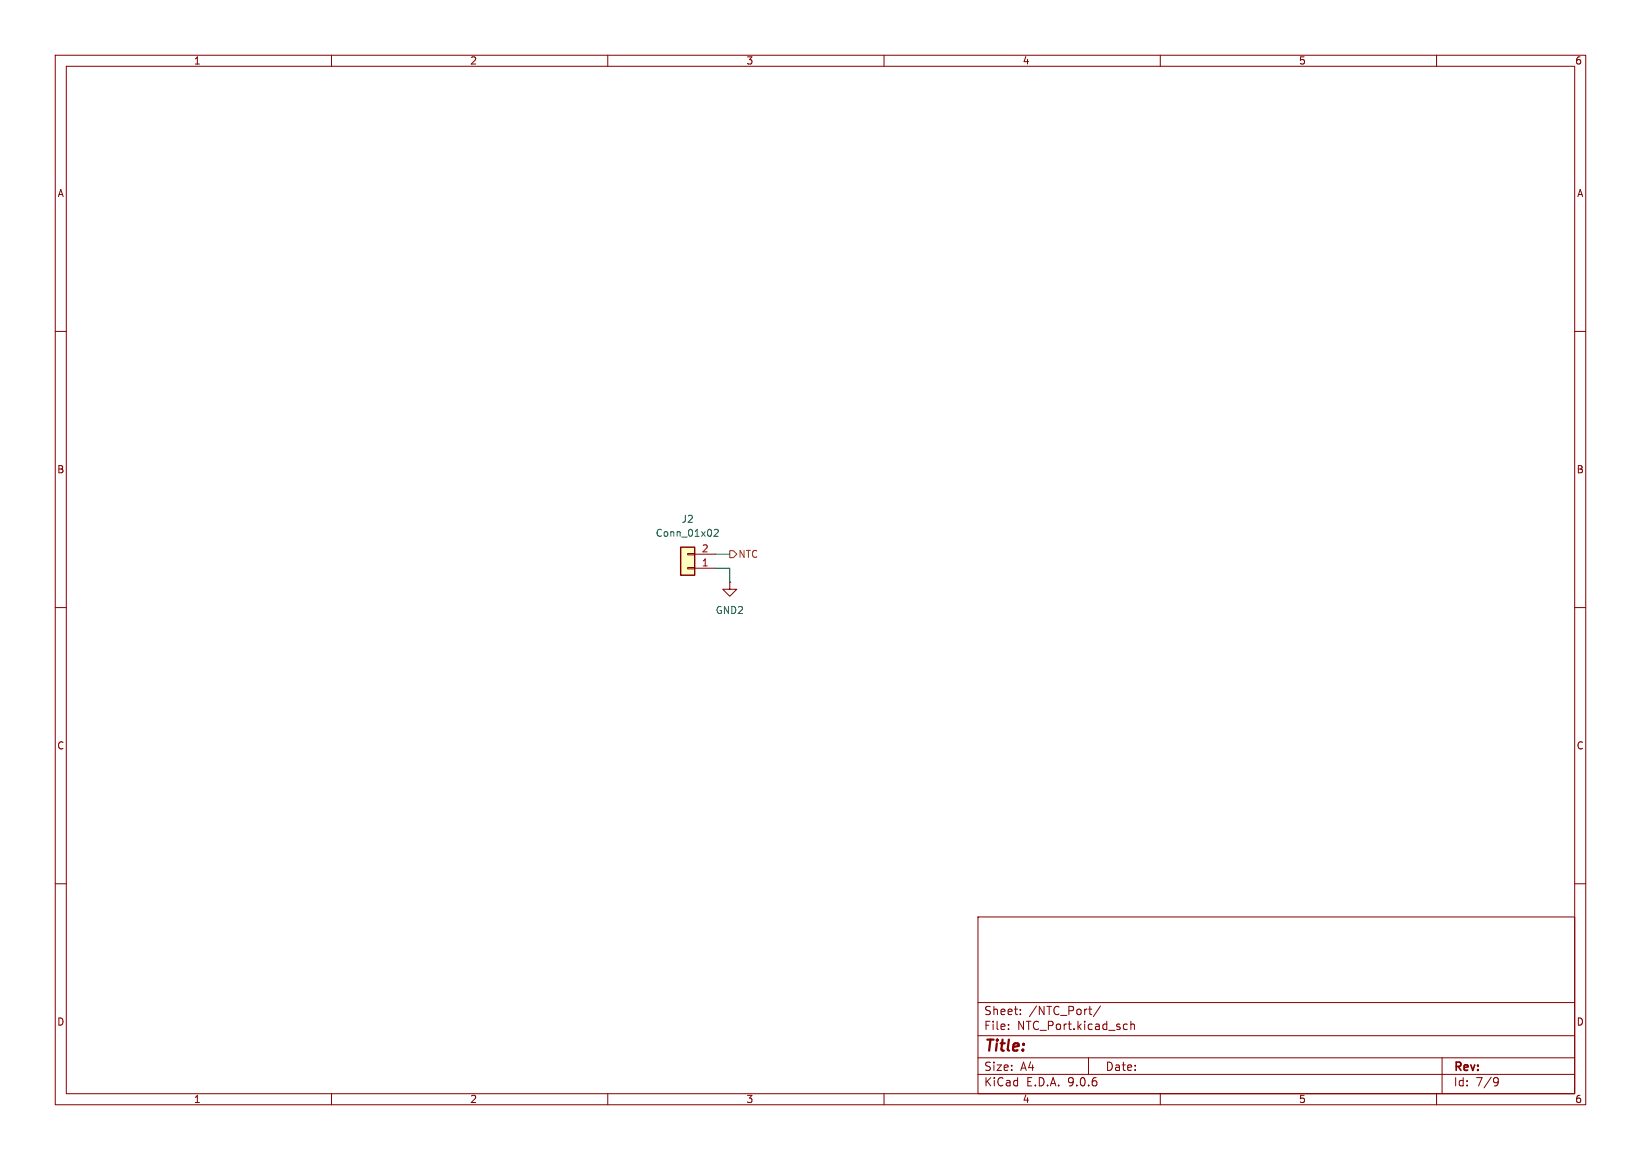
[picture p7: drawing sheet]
<svg xmlns="http://www.w3.org/2000/svg" width="297mm" height="210mm" viewBox="0 0 297 210" stroke-linecap="round" stroke-linejoin="round" font-family="sans-serif">
<g fill="none" stroke="#840000" stroke-width=".18">
<path d="M10 10h277v190h-277zM12 12h273v186h-273zM60 10v2M110 10v2M160 10v2M210 10v2M260 10v2M10 60h2M285 60h2M10 110h2M132.1 105.4v1.3h1.2l-1.2 1.3-1.3-1.3h1.3M132.1 105.4h.1"/>
<path d="M285 110h2M10 160h2M177 166h108v32h-108zM285 160h2M60 198v2M110 198v2M160 198v2M177 194.5h108M177 191.5h108M177 187.5h108M177 181.5h108M182.5 186.3v.1"/>
<path d="M182.5 185.5v.1M184.7 183.6v.1M184.7 182.8v.1M197 191.5v3M197 182.7h.6M197.3 183.6l.3 .1M199.2 182.1l-1.3 2M203.6 185.4l.4 .1M204 186.3l-.4 .1M204.7 185.5l.2-.1 .3 .1 .1 .9M204.7 184.9v1.5M210 198v2"/>
<path d="M260 198v2M261 191.5v6.5M270.6 195.1l.5 .1a.99 .99 0 0 1-.4 1.4h-.2M271.2 195.7l-.3 .3h-.3"/>
</g>
<path d="M123.2 99.1h2.5v5h-2.5z" fill="#ffffc2"/>
<path d="M123.2 99.1h2.5v5h-2.5z" fill="none" stroke="#840000" stroke-width=".25"/>
<path d="M124.5 102.7h1.2v.3h-1.2zM124.5 100.2h1.2v.3h-1.2zM125.7 102.9h3.8M125.7 100.3h3.8" fill="none" stroke="#840000" stroke-width=".18"/>
<path d="M129.3 96l.5-.2 .2 .4-.8 .9h.8" fill="none" stroke="#006464" stroke-width=".18"/>
<path d="M132.1 99.7h.6l.6 .6-.6 .7h-.6z" fill="none" stroke="#725600" stroke-width=".18"/>
<path d="M129.5 100.3h2.6M129.5 102.9h2.6v2.5" fill="none" stroke="#009600" stroke-width=".18"/>
<text font-size="2.8" fill="#840000" x="178" y="190.9">Title:</text>
<g font-size="2.1" fill="#840000">
<text x="178" y="184">Sheet:</text>
<text x="186.2" y="184">/NTC_Port/</text>
<text x="178" y="186.7">File:</text>
<text x="184.1" y="186.7">NTC_Port.kicad_sch</text>
<text x="178" y="196.9">KiCad</text>
<text x="178" y="194.1">Size:</text>
<text x="184.7" y="194.1">A4</text>
<text x="185.7" y="196.9">E.D.A.</text>
<text x="193.3" y="196.9">9.0.6</text>
<text x="200" y="194.1">Date:</text>
<text x="263" y="194.3">Rev:</text>
<text x="263" y="196.9">Id:</text>
<text x="267.1" y="196.9">7/9</text>
</g>
<g font-size="1.8" fill="#840000">
<text x="35" y="11.9">1</text>
<text x="85" y="11.9">2</text>
<text x="135" y="11.9">3</text>
<text x="185" y="11.9">4</text>
<text x="235" y="11.9">5</text>
<text x="285" y="11.9">6</text>
<text x="10.3" y="35.9">A</text>
<text x="285.3" y="35.9">A</text>
<text x="10.3" y="85.9">B</text>
<text x="285.3" y="85.9">B</text>
<text x="10.3" y="135.9">C</text>
<text x="285.3" y="135.9">C</text>
<text x="10.3" y="185.9">D</text>
<text x="285.3" y="185.9">D</text>
<text x="35" y="199.9">1</text>
<text x="85" y="199.9">2</text>
<text x="135" y="199.9">3</text>
<text x="185" y="199.9">4</text>
<text x="235" y="199.9">5</text>
<text x="285" y="199.9">6</text>
</g>
<g font-size="1.8" fill="#006464">
<text x="123.3" y="94.8">J2</text>
<text x="118.6" y="97.4">Conn_01x02</text>
<text x="129.4" y="111.4">GND2</text>
</g>
<g font-size="1.8" fill="#a90000">
<text x="126.9" y="100.1">2</text>
<text x="126.9" y="102.6">1</text>
</g>
<text font-size="1.8" fill="#725600" x="133.5" y="101.2">NTC</text>
</svg>
